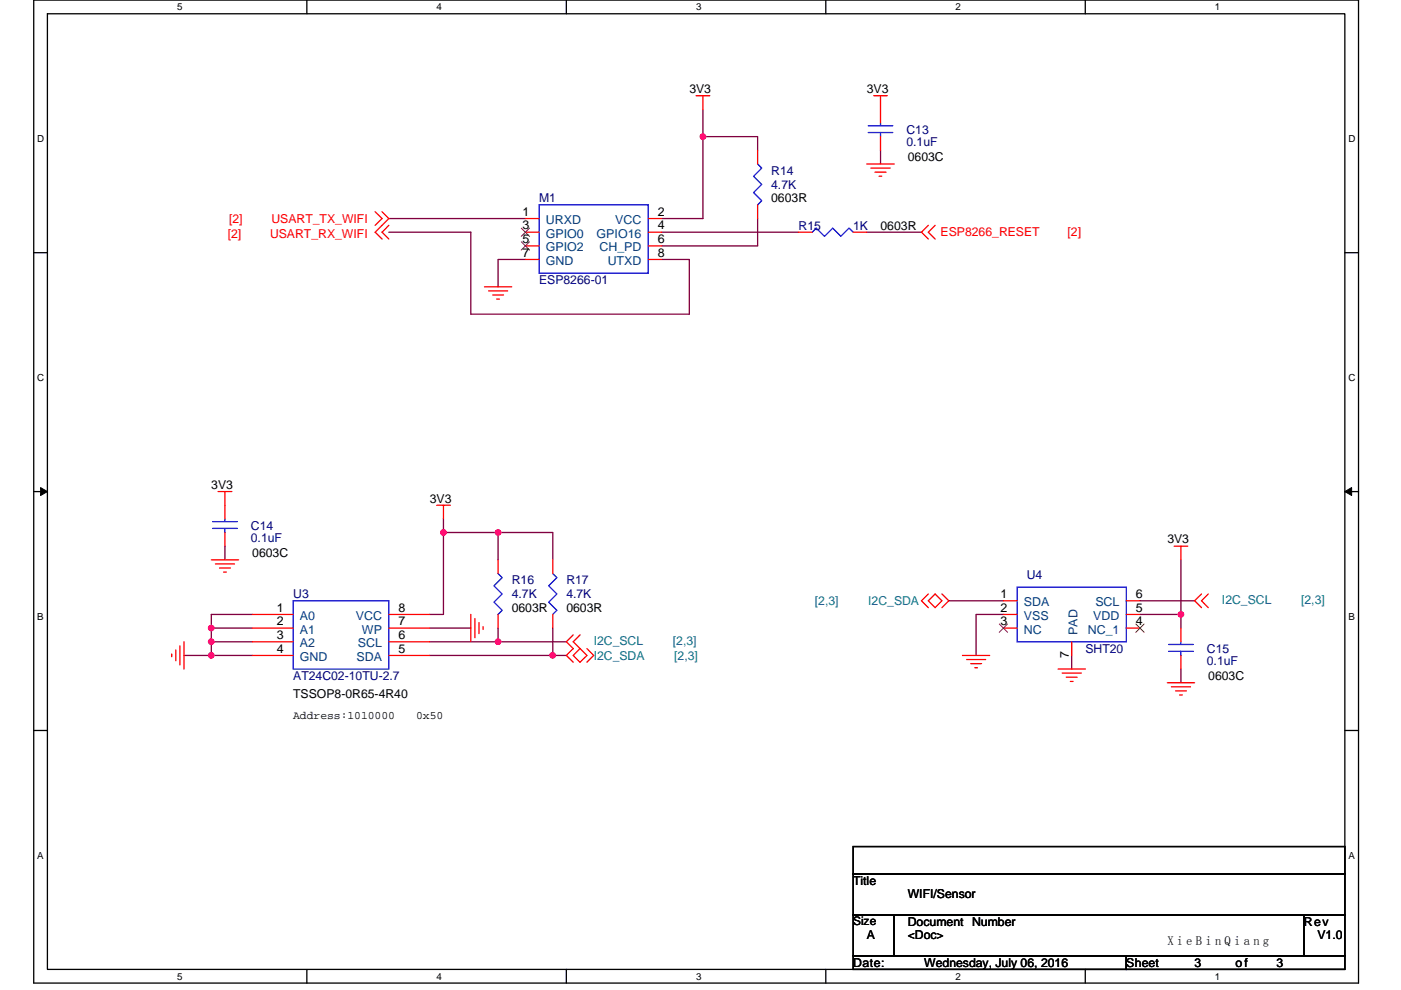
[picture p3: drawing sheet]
<svg xmlns="http://www.w3.org/2000/svg" width="297mm" height="210mm" viewBox="0 0 297 210" stroke-linecap="round" stroke-linejoin="round" font-family="sans-serif">
<path d="M7.2 0h280.8v208.5h-280.8zM10.1 2.9h275v202.7h-275z" fill="none" stroke="#000" stroke-width=".28"/>
<g fill="#fff">
<path d="M37.5 .3h1.2v2.3h-1.2z"/>
<path d="M37.5 205.9h1.2v2.3h-1.2z"/>
</g>
<path d="M65.1 0v2.9M65.1 205.6v2.9" fill="none" stroke="#000" stroke-width=".28"/>
<g fill="#fff">
<path d="M92.6 .3h1.1v2.3h-1.1z"/>
<path d="M92.6 205.9h1.1v2.3h-1.1z"/>
</g>
<path d="M120.1 0v2.9M120.1 205.6v2.9" fill="none" stroke="#000" stroke-width=".28"/>
<g fill="#fff">
<path d="M147.6 .3h1.1v2.3h-1.1z"/>
<path d="M147.6 205.9h1.1v2.3h-1.1z"/>
</g>
<path d="M175.1 0v2.9M175.1 205.6v2.9" fill="none" stroke="#000" stroke-width=".28"/>
<g fill="#fff">
<path d="M202.6 .3h1.1v2.3h-1.1z"/>
<path d="M202.6 205.9h1.1v2.3h-1.1z"/>
</g>
<path d="M230.1 0v2.9M230.1 205.6v2.9" fill="none" stroke="#000" stroke-width=".28"/>
<g fill="#fff">
<path d="M257.6 .3h1.2v2.3h-1.2z"/>
<path d="M257.6 205.9h1.2v2.3h-1.2z"/>
<path d="M7.9 28.3h1.5v2.3h-1.5z"/>
<path d="M285.9 28.3h1.5v2.3h-1.5z"/>
<path d="M7.9 78.9h1.5v2.3h-1.5z"/>
<path d="M285.9 78.9h1.5v2.3h-1.5z"/>
</g>
<path d="M7.2 53.6h2.9M285.1 53.6h2.9" fill="none" stroke="#000" stroke-width=".28"/>
<g fill="#fff">
<path d="M7.9 129.6h1.4v2.3h-1.4z"/>
<path d="M285.9 129.6h1.3v2.3h-1.3z"/>
</g>
<path d="M7.2 104.3h2.9M285.1 104.3h2.9" fill="none" stroke="#000" stroke-width=".28"/>
<path d="M8.6 103.4l1.5 .9-1.5 .8zM285.1 104.3l1.5-.9v1.7z" fill="#000" stroke="#000" stroke-width=".21"/>
<g fill="#fff">
<path d="M7.9 180.3h1.4v2.3h-1.4z"/>
<path d="M285.9 180.3h1.4v2.3h-1.4z"/>
</g>
<path d="M7.2 154.9h2.9M285.1 154.9h2.9M180.9 179.6h104.2v5.7h-104.2zM180.9 185.3h104.2v8.7h-104.2zM180.9 194h8.7v8.7h-8.7zM189.6 194h86.9v8.7h-86.9zM276.5 194h8.6v8.7h-8.6zM180.9 202.7h57.9v2.9h-57.9zM238.8 202.7h46.3v2.9h-46.3z" fill="none" stroke="#000" stroke-width=".28"/>
<g fill="none" stroke="#800040" stroke-width=".28">
<path d="M149 23.2v5.8M149 29v17.4h-8.6M149 29h11.6v2.9M186.7 31.9v2.9M82.4 49.3h17.4v17.3h46.4v-11.6h-5.8M82.4 46.4h29M111.4 55h-5.8v5.8M140.4 49.3h28.9M160.6 46.4v5.8h-20.2M183.8 49.3h11.6M47.7 115.8v2.9M94 112.9v17.4h-2.9"/>
<path d="M94 110.1v2.8M94 112.9h11.6M117.2 118.7v-5.8h-11.6v5.8M250.4 118.7v11.6h-8.7M44.8 133.2h8.7M44.8 136.1h8.7M44.8 139h8.7M44.8 133.2v5.8h-5.8M53.5 130.3h-8.7v2.9M91.1 133.2h8.7M91.1 136.1h14.5M91.1 139h26.1"/>
<path d="M105.6 133.2v2.9h14.5M117.2 133.2v5.8h2.9M201.2 127.4h11.5M212.7 130.3h-5.8v8.7M227.2 139v2.9M241.7 127.4h11.6M250.4 130.3v2.9M250.4 141.9v2.9"/>
</g>
<g fill="#f0f" stroke="#f0f" stroke-width=".28">
<circle cx="149" cy="29" r=".57"/>
<circle cx="117.2" cy="139" r=".57"/>
<circle cx="105.6" cy="112.9" r=".57"/>
<circle cx="94" cy="112.9" r=".57"/>
<circle cx="105.6" cy="136.1" r=".57"/>
<circle cx="44.8" cy="136.1" r=".57"/>
<circle cx="44.8" cy="139" r=".57"/>
<circle cx="44.8" cy="133.2" r=".57"/>
<circle cx="250.4" cy="130.3" r=".57"/>
</g>
<g fill="none" stroke="#f00" stroke-width=".28">
<path d="M147.6 20.3h2.9M149 20.3v2.9M160.6 31.9v2.9M183.8 34.8h5.8M184.7 35.6h4M185.2 20.3h2.9M185.5 36.5h2.4M186.4 37.4h.6M186.7 29v2.9M186.7 20.3v5.8M79.5 44.9l1.5 1.5-1.5 1.4M81 44.9l1.4 1.5-2.9 2.9 1.5 1.4"/>
<path d="M82.4 47.8l-1.4 1.5 1.4 1.4M111.4 46.4h2.9M111.4 49.3h2.9M111.4 52.2h2.9M111.4 55h2.9M137.5 46.4h2.9M137.5 49.3h2.9M137.5 52.2h2.9M137.5 55h2.9M160.6 43.5v2.9M169.3 49.3h2.9M180.9 49.3h2.9"/>
<path d="M196.8 47.8l-1.4 1.5 1.4 1.4M198.3 47.8l-1.5 1.5 1.5 1.4M102.7 60.8h5.8M103.6 61.7h4M104.5 62.6h2.3M105.3 63.4h.6M44.8 118.7h5.8M45.7 119.6h4M46.2 104.3h2.9M47.7 104.3v5.8M47.7 112.9v2.9M92.6 107.2h2.9"/>
<path d="M94 107.2v2.9M105.6 118.7v2.9M117.2 118.7v2.9M248.9 115.8h2.9M250.4 115.8v2.9M36.4 138.7v.6M37.3 137.9v2.3M38.1 137v4M39 136.1v5.8M46.5 120.5h2.3M47.4 121.3h.6M53.5 130.3h8.7"/>
<path d="M53.5 133.2h8.7M53.5 136.1h8.7M53.5 139h8.7M82.4 139h8.7M82.4 136.1h8.7M82.4 133.2h8.7M82.4 130.3h8.7M99.8 130.3v5.8M100.7 131.2v4.1M101.6 132.1v2.3M102.4 132.9v.6M105.6 130.3v2.9"/>
<path d="M117.2 130.3v2.9M121.5 134.7l-1.4 1.4 1.4 1.5-1.4 1.4 1.4 1.5M123 134.7l-1.5 1.4 1.5 1.5M123 137.6l1.4 1.4-1.4 1.5-1.5-1.5zM124.4 137.6l1.5 1.4-1.5 1.5M196.8 126l-1.4 1.4 1.4 1.5M198.3 126l1.4 1.4-1.4 1.5-1.5-1.5zM199.7 126l1.5 1.4-1.5 1.5M204.1 139h5.7M204.9 139.9h4.1M212.7 127.4h2.9M212.7 130.3h2.9"/>
<path d="M212.7 133.2h2.9M227.2 136.1v2.9M238.8 133.2h2.9M238.8 130.3h2.9M238.8 127.4h2.9M250.4 133.2v2.9M250.4 139v2.9M254.7 126l-1.4 1.4 1.4 1.5M256.2 126l-1.5 1.4 1.5 1.5M205.8 140.8h2.3M206.7 141.6h.5M224.3 141.9h5.8"/>
<path d="M225.2 142.8h4.1M226.1 143.6h2.3M226.9 144.5h.6M247.5 144.8h5.8M248.4 145.7h4M249.2 146.5h2.3M250.1 147.4h.6"/>
</g>
<g fill="none" stroke="#00f" stroke-width=".28">
<path d="M160.6 34.8l.9 .8-1.7 1.8 1.7 1.7-1.7 1.8 1.7 1.7-.9 .9M184.1 28.1h5.2M184.1 26.7h5.2M186.7 26.1v.6M186.7 28.1v.9M114.3 43.5h23.2v14.4h-23.2zM172.2 49.3l.9-.9 1.7 1.7 1.7-1.7 1.8 1.7 1.7-1.7 .9 .9M45.1 112.1h5.2M45.1 110.6h5.2M47.7 110.1v.5M47.7 112.1v.8M62.2 127.4h20.2v14.5h-20.2z"/>
<path d="M105.6 121.6l.9 .9-1.8 1.7 1.8 1.8-1.8 1.7 1.8 1.8-.9 .8M117.2 121.6l.9 .9-1.8 1.7 1.8 1.8-1.8 1.7 1.8 1.8-.9 .8M215.6 124.5h23.2v11.6h-23.2zM247.8 138.2h5.2M247.8 136.7h5.2M250.4 136.1v.6M250.4 138.2v.8"/>
</g>
<path d="M110.5 48.4l1.8 1.7M110.5 51.3l1.8 1.7M112.3 48.4l-1.8 1.7M112.3 51.3l-1.8 1.7M211.9 132.4l1.7 1.7M213.6 132.4l-1.7 1.7M240.8 132.4l1.8 1.7M242.6 132.4l-1.8 1.7" fill="none" stroke="#804000" stroke-width=".21"/>
<text font-size="2.7" x="247.5" y="200.4">X i e B i n Q i a n g</text>
<g font-size="2.6">
<text x="146.2" y="19.7">3V3</text>
<text x="183.8" y="19.7">3V3</text>
<text x="192.5" y="34.2">0603C</text>
<text x="110.8" y="45.8">1</text>
<text x="139.5" y="45.8">2</text>
<text x="163.5" y="42.9">0603R</text>
<text x="110.8" y="48.7">3</text>
<text x="110.8" y="51.6">5</text>
<text x="139.5" y="48.7">4</text>
<text x="139.5" y="51.6">6</text>
<text x="186.7" y="48.7">0603R</text>
<text x="110.8" y="54.4">7</text>
<text x="139.5" y="54.4">8</text>
<text x="44.8" y="103.7">3V3</text>
<text x="91.1" y="106.6">3V3</text>
<text x="53.5" y="118.2">0603C</text>
<text x="247.5" y="115.3">3V3</text>
<text x="58.7" y="129.7">1</text>
<text x="84.5" y="129.7">8</text>
<text x="108.5" y="129.8">0603R</text>
<text x="120.1" y="129.8">0603R</text>
<text x="212.2" y="126.8">1</text>
<text x="212.2" y="129.7">2</text>
<text x="240.8" y="129.7">5</text>
<text x="240.8" y="126.8">6</text>
<text x="58.7" y="132.6">2</text>
<text x="58.7" y="135.5">3</text>
<text x="84.5" y="132.6">7</text>
<text x="84.5" y="135.5">6</text>
<text x="212.2" y="132.6">3</text>
<text x="240.8" y="132.6">4</text>
<text x="58.7" y="138.4">4</text>
<text x="84.5" y="138.4">5</text>
<text x="226.6" y="139.6" transform="rotate(-90 226.6 139.6)">7</text>
<text x="62.2" y="148">TSSOP8-0R65-4R40</text>
<text x="256.2" y="144.2">0603C</text>
<text x="180.9" y="187.7">Title</text>
<text x="192.5" y="190.6">WIFI/Sensor</text>
<text x="192.5" y="196.4">Document Number</text>
<text x="276.5" y="196.4">Rev</text>
<text x="183.8" y="199.3">A</text>
<text x="192.5" y="199.3">&lt;Doc&gt;</text>
<text x="279.3" y="199.3">V1.0</text>
<text x="180.9" y="205">Date:</text>
<text x="196" y="205">Wednesday, July 06, 2016</text>
<text x="238.8" y="205">Sheet</text>
<text x="253.3" y="205">3</text>
<text x="262" y="205">of</text>
<text x="270.7" y="205">3</text>
</g>
<g font-size="2.6" fill="#000080">
<text x="192.2" y="28.4">C13</text>
<text x="192.2" y="31">0.1uF</text>
<text x="163.5" y="37.1">R14</text>
<text x="163.5" y="40">4.7K</text>
<text x="114.3" y="42.9">M1</text>
<text x="169.3" y="48.7">R15</text>
<text x="180.9" y="48.7">1K</text>
<text x="114.3" y="60.3">ESP8266-01</text>
<text x="53.2" y="112.4">C14</text>
<text x="53.2" y="115">0.1uF</text>
<text x="108.5" y="124">R16</text>
<text x="120.1" y="124">R17</text>
<text x="217.7" y="122.8">U4</text>
<text x="62.2" y="126.9">U3</text>
<text x="108.5" y="126.9">4.7K</text>
<text x="120.1" y="126.9">4.7K</text>
<text x="230.1" y="138.5">SHT20</text>
<text x="255.9" y="138.5">C15</text>
<text x="255.9" y="141.1">0.1uF</text>
<text x="62.2" y="144.2">AT24C02-10TU-2.7</text>
</g>
<g font-size="2.6" fill="#f00">
<text x="48.6" y="47.2">[2]</text>
<text x="57.5" y="47.2">USART_TX_WIFI</text>
<text x="48.3" y="50.4">[2]</text>
<text x="57.3" y="50.4">USART_RX_WIFI</text>
<text x="199.4" y="50.1">ESP8266_RESET</text>
<text x="226.4" y="50.1">[2]</text>
</g>
<g font-size="2.6" fill="#004080">
<text x="115.7" y="47.5">URXD</text>
<text x="130.4" y="47.5">VCC</text>
<text x="115.7" y="50.4">GPIO0</text>
<text x="115.7" y="53.3">GPIO2</text>
<text x="126.5" y="50.4">GPIO16</text>
<text x="127.1" y="53.3">CH_PD</text>
<text x="115.7" y="56.2">GND</text>
<text x="128.8" y="56.2">UTXD</text>
<text x="63.6" y="131.5">A0</text>
<text x="75.4" y="131.5">VCC</text>
<text x="217.1" y="128.6">SDA</text>
<text x="217.1" y="131.5">VSS</text>
<text x="231.8" y="131.5">VDD</text>
<text x="232.2" y="128.6">SCL</text>
<text x="63.6" y="134.4">A1</text>
<text x="63.6" y="137.3">A2</text>
<text x="75.9" y="137.3">SCL</text>
<text x="76.7" y="134.4">WP</text>
<text x="217.1" y="134.4">NC</text>
<text x="228.4" y="134.7" transform="rotate(-90 228.4 134.7)">PAD</text>
<text x="230.6" y="134.4">NC_1</text>
<text x="63.6" y="140.2">GND</text>
<text x="75.6" y="140.2">SDA</text>
</g>
<g font-size="2.6" fill="#008080">
<text x="172.8" y="128.3">[2,3]</text>
<text x="184.1" y="128.3">I2C_SDA</text>
<text x="259.1" y="128">I2C_SCL</text>
<text x="275.9" y="128">[2,3]</text>
<text x="125.9" y="136.7">I2C_SCL</text>
<text x="142.7" y="136.7">[2,3]</text>
<text x="125.9" y="139.9">I2C_SDA</text>
<text x="143" y="139.9">[2,3]</text>
</g>
<text font-size="2.5" x="180.9" y="196.3">Size</text>
<g font-size="2.4">
<text x="62.2" y="152.5">Address:1010000</text>
<text x="88.2" y="152.5">0x50</text>
</g>
<g font-size="2.1">
<text x="37.5" y="2.2">5</text>
<text x="92.6" y="2.2">4</text>
<text x="147.6" y="2.2">3</text>
<text x="202.6" y="2.2">2</text>
<text x="257.6" y="2.2">1</text>
<text x="7.9" y="30.1">D</text>
<text x="285.9" y="30.1">D</text>
<text x="7.9" y="80.8">C</text>
<text x="285.9" y="80.8">C</text>
<text x="7.9" y="131.4">B</text>
<text x="285.9" y="131.4">B</text>
<text x="7.9" y="182.1">A</text>
<text x="285.9" y="182.1">A</text>
<text x="37.5" y="207.8">5</text>
<text x="92.6" y="207.8">4</text>
<text x="147.6" y="207.8">3</text>
<text x="202.6" y="207.8">2</text>
<text x="257.6" y="207.8">1</text>
</g>
</svg>
